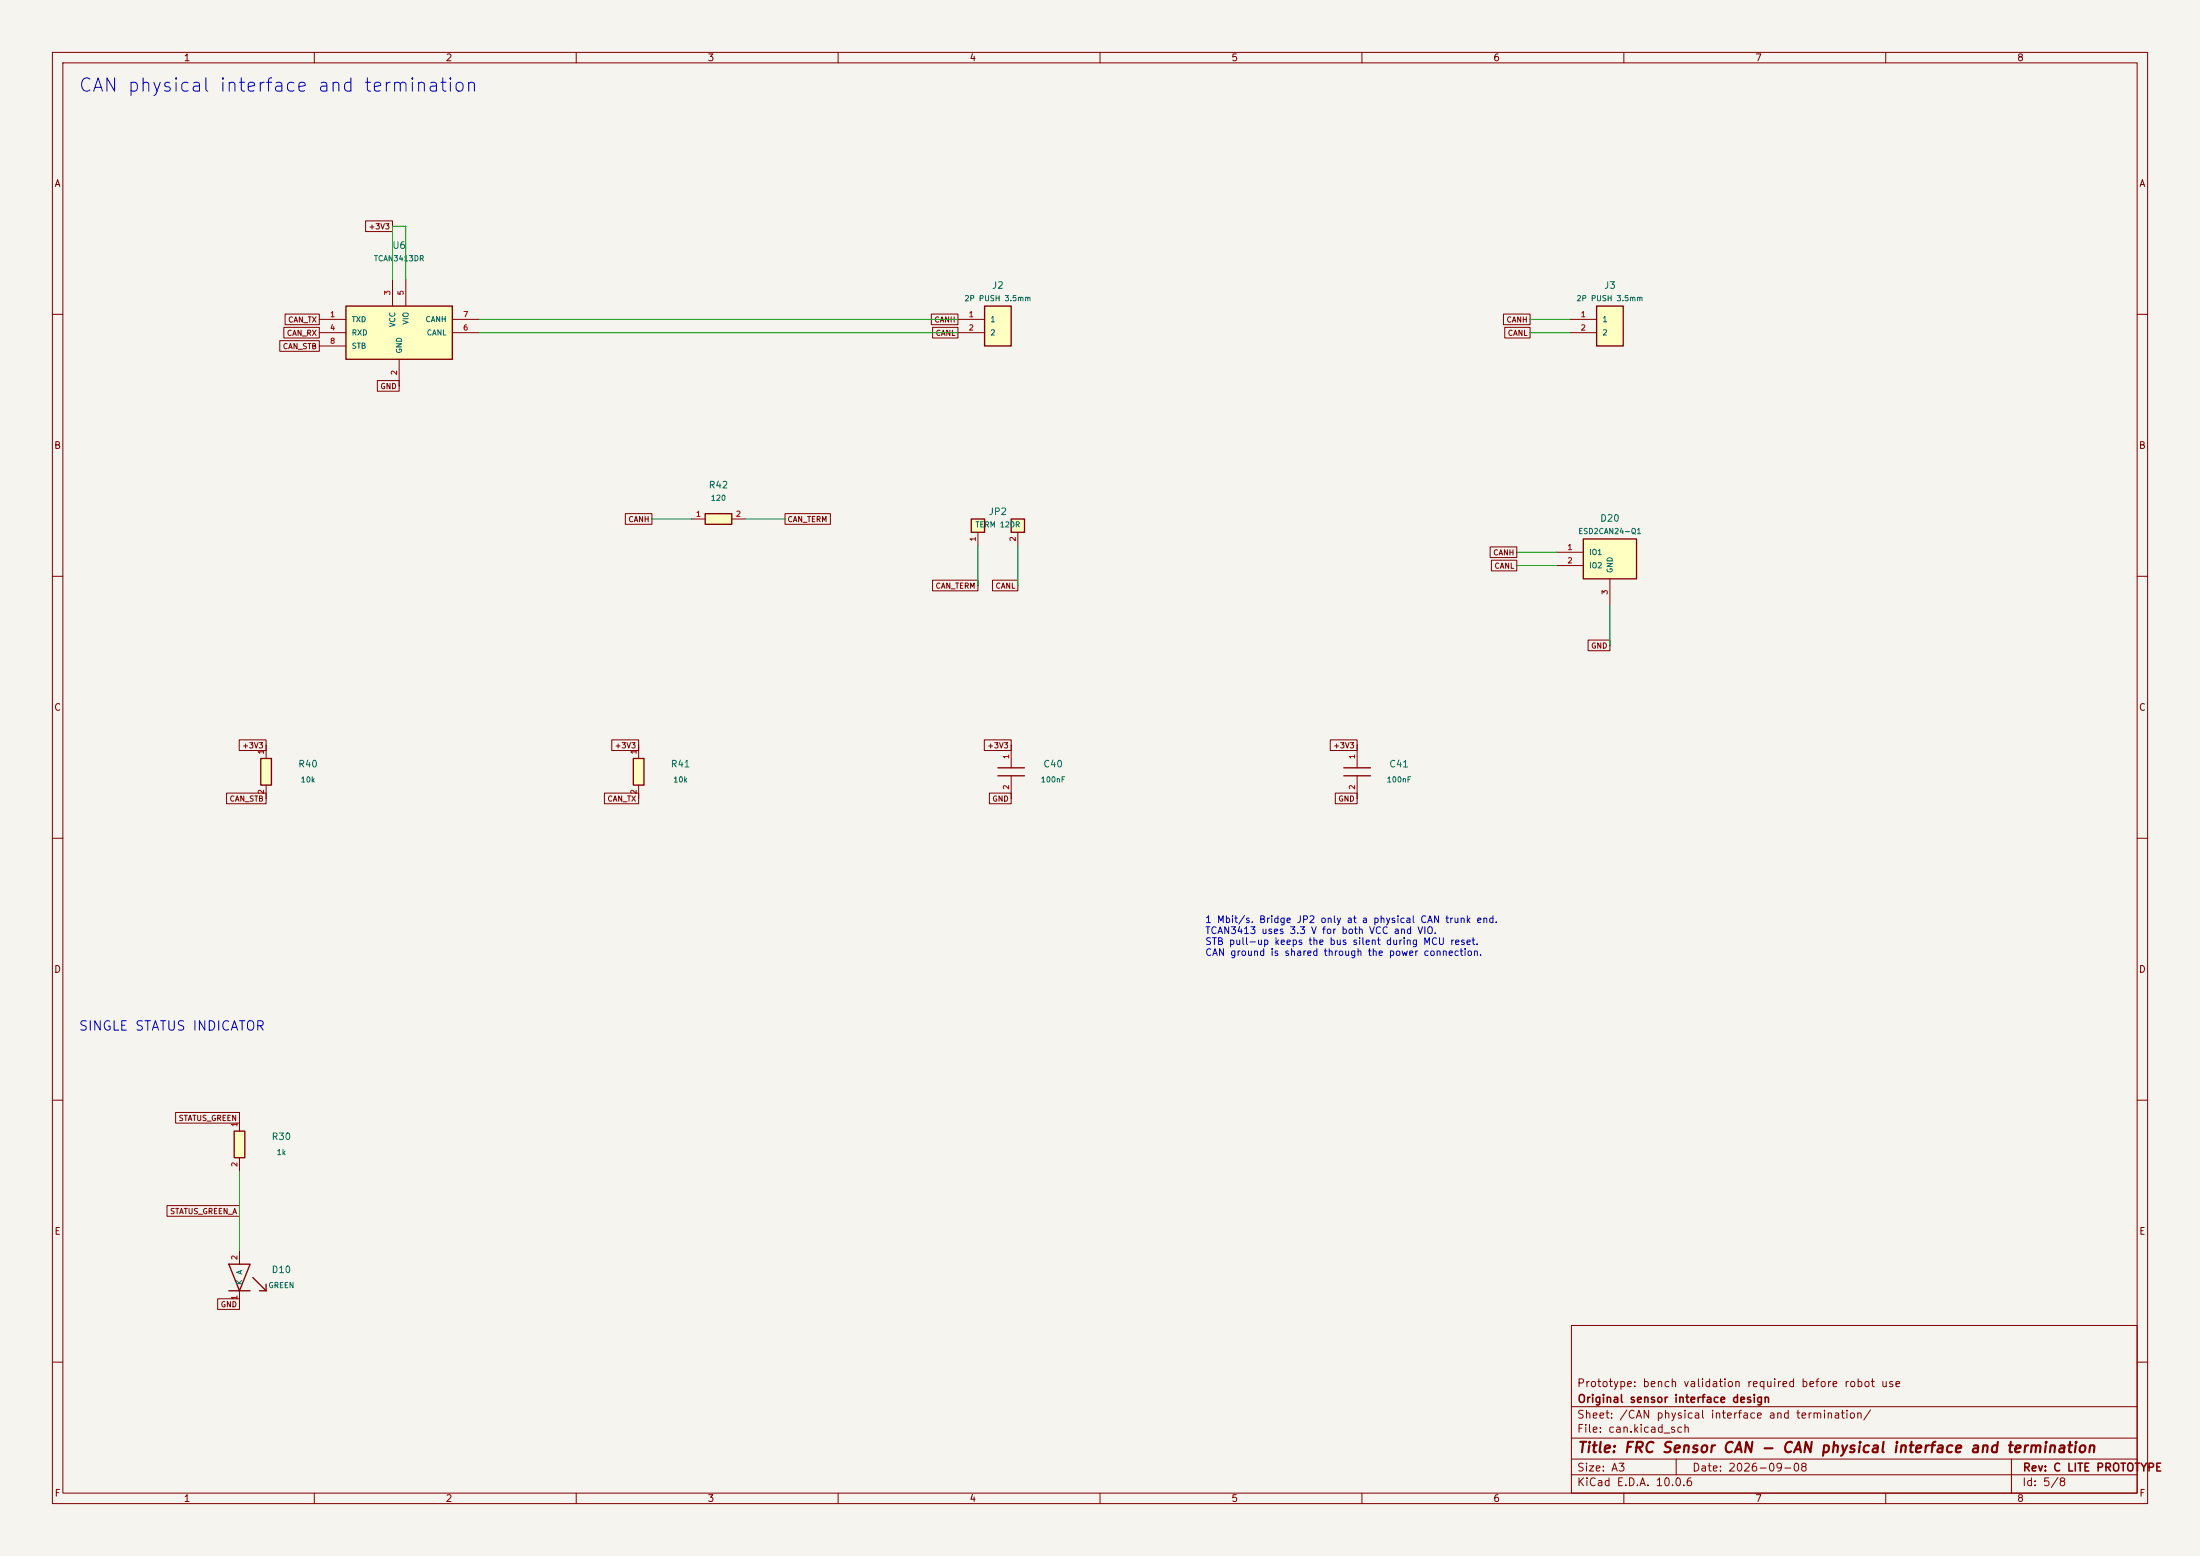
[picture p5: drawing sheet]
(kicad_sch (version 20250114) (generator "eeschema") (paper "A3")
(title_block (title "FRC Sensor CAN - CAN physical interface and termination") (date "2026-09-08") (rev "C LITE PROTOTYPE") (company "Original sensor interface design") (comment 1 "Prototype: bench validation required before robot use"))
(lib_symbols
(symbol "FRC_Sensor_CAN:C" (pin_names (offset 1.016)) (in_bom yes) (on_board yes)
(property "Reference" "C" (at 0 10 0) (effects (font (size 1.27 1.27))))
(property "Value" "C" (at 0 7 0) (effects (font (size 1.27 1.27))))
(property "Footprint" "" (at 0 0 0) (effects (font (size 1.27 1.27)) (hide yes)))
(property "Datasheet" "" (at 0 0 0) (effects (font (size 1.27 1.27)) (hide yes)))
(symbol "C_1_1" (polyline (pts (xy -0.762 -2.54) (xy -0.762 2.54)) (stroke (width 0.254) (type default)) (fill (type none)))(polyline (pts (xy 0.762 -2.54) (xy 0.762 2.54)) (stroke (width 0.254) (type default)) (fill (type none)))
(pin passive line (at -5.08 0 0) (length 4.318) (name "" (effects (font (size 1.016 1.016)))) (number "1" (effects (font (size 1.016 1.016)))))
(pin passive line (at 5.08 0 180) (length 4.318) (name "" (effects (font (size 1.016 1.016)))) (number "2" (effects (font (size 1.016 1.016)))))))
(symbol "FRC_Sensor_CAN:CAN" (pin_names (offset 1.016)) (in_bom yes) (on_board yes)
(property "Reference" "U" (at 0 10 0) (effects (font (size 1.27 1.27))))
(property "Value" "CAN" (at 0 7 0) (effects (font (size 1.27 1.27))))
(property "Footprint" "" (at 0 0 0) (effects (font (size 1.27 1.27)) (hide yes)))
(property "Datasheet" "" (at 0 0 0) (effects (font (size 1.27 1.27)) (hide yes)))
(symbol "CAN_1_1" (rectangle (start -10.16 5.08) (end 10.16 -5.08) (stroke (width .254) (type default)) (fill (type background)))
(pin input line (at -15.24 2.54 0) (length 5.08) (name "TXD" (effects (font (size 1.016 1.016)))) (number "1" (effects (font (size 1.016 1.016)))))
(pin output line (at -15.24 0 0) (length 5.08) (name "RXD" (effects (font (size 1.016 1.016)))) (number "4" (effects (font (size 1.016 1.016)))))
(pin input line (at -15.24 -2.54 0) (length 5.08) (name "STB" (effects (font (size 1.016 1.016)))) (number "8" (effects (font (size 1.016 1.016)))))
(pin bidirectional line (at 15.24 2.54 180) (length 5.08) (name "CANH" (effects (font (size 1.016 1.016)))) (number "7" (effects (font (size 1.016 1.016)))))
(pin bidirectional line (at 15.24 0 180) (length 5.08) (name "CANL" (effects (font (size 1.016 1.016)))) (number "6" (effects (font (size 1.016 1.016)))))
(pin power_in line (at -1.27 10.16 270) (length 5.08) (name "VCC" (effects (font (size 1.016 1.016)))) (number "3" (effects (font (size 1.016 1.016)))))
(pin power_in line (at 1.27 10.16 270) (length 5.08) (name "VIO" (effects (font (size 1.016 1.016)))) (number "5" (effects (font (size 1.016 1.016)))))
(pin power_in line (at 0 -10.16 90) (length 5.08) (name "GND" (effects (font (size 1.016 1.016)))) (number "2" (effects (font (size 1.016 1.016)))))))
(symbol "FRC_Sensor_CAN:CAN_TVS" (pin_names (offset 1.016)) (in_bom yes) (on_board yes)
(property "Reference" "U" (at 0 10 0) (effects (font (size 1.27 1.27))))
(property "Value" "CAN_TVS" (at 0 7 0) (effects (font (size 1.27 1.27))))
(property "Footprint" "" (at 0 0 0) (effects (font (size 1.27 1.27)) (hide yes)))
(property "Datasheet" "" (at 0 0 0) (effects (font (size 1.27 1.27)) (hide yes)))
(symbol "CAN_TVS_1_1" (rectangle (start -5.08 3.81) (end 5.08 -3.81) (stroke (width .254) (type default)) (fill (type background)))
(pin passive line (at -10.16 1.27 0) (length 5.08) (name "IO1" (effects (font (size 1.016 1.016)))) (number "1" (effects (font (size 1.016 1.016)))))
(pin passive line (at -10.16 -1.27 0) (length 5.08) (name "IO2" (effects (font (size 1.016 1.016)))) (number "2" (effects (font (size 1.016 1.016)))))
(pin passive line (at 0 -8.89 90) (length 5.08) (name "GND" (effects (font (size 1.016 1.016)))) (number "3" (effects (font (size 1.016 1.016)))))))
(symbol "FRC_Sensor_CAN:CONN2" (pin_names (offset 1.016)) (in_bom yes) (on_board yes)
(property "Reference" "J" (at 0 10 0) (effects (font (size 1.27 1.27))))
(property "Value" "CONN2" (at 0 7 0) (effects (font (size 1.27 1.27))))
(property "Footprint" "" (at 0 0 0) (effects (font (size 1.27 1.27)) (hide yes)))
(property "Datasheet" "" (at 0 0 0) (effects (font (size 1.27 1.27)) (hide yes)))
(symbol "CONN2_1_1" (rectangle (start -2.54 3.81) (end 2.54 -3.81) (stroke (width .254) (type default)) (fill (type background)))
(pin passive line (at -7.62 1.27 0) (length 5.08) (name "1" (effects (font (size 1.016 1.016)))) (number "1" (effects (font (size 1.016 1.016)))))
(pin passive line (at -7.62 -1.27 0) (length 5.08) (name "2" (effects (font (size 1.016 1.016)))) (number "2" (effects (font (size 1.016 1.016)))))))
(symbol "FRC_Sensor_CAN:LED" (pin_names (offset 1.016)) (in_bom yes) (on_board yes)
(property "Reference" "L" (at 0 10 0) (effects (font (size 1.27 1.27))))
(property "Value" "LED" (at 0 7 0) (effects (font (size 1.27 1.27))))
(property "Footprint" "" (at 0 0 0) (effects (font (size 1.27 1.27)) (hide yes)))
(property "Datasheet" "" (at 0 0 0) (effects (font (size 1.27 1.27)) (hide yes)))
(symbol "LED_1_1" (polyline (pts (xy -2.54 -2.032) (xy -2.54 2.032) (xy 2.54 0) (xy -2.54 -2.032)) (stroke (width 0.254) (type default)) (fill (type none)))(polyline (pts (xy 2.54 -2.032) (xy 2.54 2.032)) (stroke (width 0.254) (type default)) (fill (type none)))(polyline (pts (xy 0 2.54) (xy 2.54 5.08)) (stroke (width 0.254) (type default)) (fill (type none)))(polyline (pts (xy 2.54 5.08) (xy 1.27 5.08)) (stroke (width 0.254) (type default)) (fill (type none)))(polyline (pts (xy 2.54 5.08) (xy 2.54 3.81)) (stroke (width 0.254) (type default)) (fill (type none)))
(pin passive line (at -5.08 0 0) (length 2.54) (name "A" (effects (font (size 1.016 1.016)))) (number "2" (effects (font (size 1.016 1.016)))))
(pin passive line (at 5.08 0 180) (length 2.54) (name "K" (effects (font (size 1.016 1.016)))) (number "1" (effects (font (size 1.016 1.016)))))))
(symbol "FRC_Sensor_CAN:R" (pin_names (offset 1.016)) (in_bom yes) (on_board yes)
(property "Reference" "R" (at 0 10 0) (effects (font (size 1.27 1.27))))
(property "Value" "R" (at 0 7 0) (effects (font (size 1.27 1.27))))
(property "Footprint" "" (at 0 0 0) (effects (font (size 1.27 1.27)) (hide yes)))
(property "Datasheet" "" (at 0 0 0) (effects (font (size 1.27 1.27)) (hide yes)))
(symbol "R_1_1" (rectangle (start -2.54 1.016) (end 2.54 -1.016) (stroke (width .254) (type default)) (fill (type background)))
(pin passive line (at -5.08 0 0) (length 2.54) (name "" (effects (font (size 1.016 1.016)))) (number "1" (effects (font (size 1.016 1.016)))))
(pin passive line (at 5.08 0 180) (length 2.54) (name "" (effects (font (size 1.016 1.016)))) (number "2" (effects (font (size 1.016 1.016)))))))
(symbol "FRC_Sensor_CAN:SEL2" (pin_names (offset 1.016)) (in_bom yes) (on_board yes)
(property "Reference" "JP" (at 0 10 0) (effects (font (size 1.27 1.27))))
(property "Value" "SEL2" (at 0 7 0) (effects (font (size 1.27 1.27))))
(property "Footprint" "" (at 0 0 0) (effects (font (size 1.27 1.27)) (hide yes)))
(property "Datasheet" "" (at 0 0 0) (effects (font (size 1.27 1.27)) (hide yes)))
(symbol "SEL2_1_1" (rectangle (start -5.08 -2.54) (end -2.54 0) (stroke (width .254) (type default)) (fill (type background)))(rectangle (start 2.54 -2.54) (end 5.08 0) (stroke (width .254) (type default)) (fill (type background)))
(pin passive line (at -3.81 -5.08 90) (length 2.54) (name "" (effects (font (size 1.016 1.016)))) (number "1" (effects (font (size 1.016 1.016)))))
(pin passive line (at 3.81 -5.08 90) (length 2.54) (name "" (effects (font (size 1.016 1.016)))) (number "2" (effects (font (size 1.016 1.016))))))))
(text "CAN physical interface and termination" (at 15 15 0) (effects (font (size 2.54 2.54)) (justify left top)))
(symbol (lib_id "FRC_Sensor_CAN:CAN") (at 76.2 63.5 0) (unit 1) (in_bom yes) (on_board yes) (dnp no) (property "Reference" "U6" (at 76.2 46.84 0) (effects (font (size 1.27 1.27))))(property "Value" "TCAN3413DR" (at 76.2 49.34 0) (effects (font (size 1.016 1.016))))(property "Footprint" "FRC_Sensor_CAN:SOIC-8_3.9x4.9mm_P1.27mm" (at 76.2 63.5 0) (effects (font (size 1.27 1.27)) (hide yes)))(property "Datasheet" "" (at 76.2 63.5 0) (effects (font (size 1.27 1.27)) (hide yes)))(property "MPN" "TCAN3413DR" (at 76.2 63.5 0) (effects (font (size 1.27 1.27)) (hide yes)))(property "Notes" "" (at 76.2 63.5 0) (effects (font (size 1.27 1.27)) (hide yes)))(pin "1")(pin "4")(pin "8")(pin "7")(pin "6")(pin "3")(pin "5")(pin "2") )
(global_label "CAN_TX" (shape passive) (at 60.96 60.96 0) (effects (font (size 1.016 1.016)) (justify right)) (property "Intersheetrefs" "${INTERSHEET_REFS}" (at 60.96 60.96 0) (effects (font (size 1.27 1.27)) (hide yes))))
(global_label "CAN_RX" (shape passive) (at 60.96 63.5 0) (effects (font (size 1.016 1.016)) (justify right)) (property "Intersheetrefs" "${INTERSHEET_REFS}" (at 60.96 63.5 0) (effects (font (size 1.27 1.27)) (hide yes))))
(global_label "CAN_STB" (shape passive) (at 60.96 66.04 0) (effects (font (size 1.016 1.016)) (justify right)) (property "Intersheetrefs" "${INTERSHEET_REFS}" (at 60.96 66.04 0) (effects (font (size 1.27 1.27)) (hide yes))))
(global_label "GND" (shape passive) (at 76.2 73.66 0) (effects (font (size 1.016 1.016)) (justify right)) (property "Intersheetrefs" "${INTERSHEET_REFS}" (at 76.2 73.66 0) (effects (font (size 1.27 1.27)) (hide yes))))
(wire (pts (xy 74.93 53.34) (xy 74.93 43.18)) (stroke (width 0) (type default)))
(wire (pts (xy 74.93 43.18) (xy 77.47 43.18)) (stroke (width 0) (type default)))
(wire (pts (xy 77.47 43.18) (xy 77.47 53.34)) (stroke (width 0) (type default)))
(global_label "+3V3" (shape passive) (at 74.93 43.18 0) (effects (font (size 1.016 1.016)) (justify right)) (property "Intersheetrefs" "${INTERSHEET_REFS}" (at 74.93 43.18 0) (effects (font (size 1.27 1.27)) (hide yes))))
(symbol (lib_id "FRC_Sensor_CAN:CONN2") (at 190.5 62.230000000000004 0) (unit 1) (in_bom yes) (on_board yes) (dnp no) (property "Reference" "J2" (at 190.5 54.46 0) (effects (font (size 1.27 1.27))))(property "Value" "2P PUSH 3.5mm" (at 190.5 56.96 0) (effects (font (size 1.016 1.016))))(property "Footprint" "FRC_Sensor_CAN:Weidmuller_LSF_90_2P" (at 190.5 62.23 0) (effects (font (size 1.27 1.27)) (hide yes)))(property "Datasheet" "" (at 190.5 62.23 0) (effects (font (size 1.27 1.27)) (hide yes)))(property "MPN" "1824420000" (at 190.5 62.23 0) (effects (font (size 1.27 1.27)) (hide yes)))(property "Notes" "Horizontal /90 push-in; 8 mm strip, 7 mm pin-row spacing, two solder pins per pole." (at 190.5 62.23 0) (effects (font (size 1.27 1.27)) (hide yes)))(pin "1")(pin "2") )
(wire (pts (xy 299.72 60.96) (xy 292.1 60.96)) (stroke (width 0) (type default)))
(global_label "CANH" (shape passive) (at 292.1 60.96 0) (effects (font (size 1.016 1.016)) (justify right)) (property "Intersheetrefs" "${INTERSHEET_REFS}" (at 292.1 60.96 0) (effects (font (size 1.27 1.27)) (hide yes))))
(wire (pts (xy 299.72 63.5) (xy 292.1 63.5)) (stroke (width 0) (type default)))
(global_label "CANL" (shape passive) (at 292.1 63.5 0) (effects (font (size 1.016 1.016)) (justify right)) (property "Intersheetrefs" "${INTERSHEET_REFS}" (at 292.1 63.5 0) (effects (font (size 1.27 1.27)) (hide yes))))
(symbol (lib_id "FRC_Sensor_CAN:CONN2") (at 307.34000000000003 62.230000000000004 0) (unit 1) (in_bom yes) (on_board yes) (dnp no) (property "Reference" "J3" (at 307.34 54.46 0) (effects (font (size 1.27 1.27))))(property "Value" "2P PUSH 3.5mm" (at 307.34 56.96 0) (effects (font (size 1.016 1.016))))(property "Footprint" "FRC_Sensor_CAN:Weidmuller_LSF_90_2P" (at 307.34 62.23 0) (effects (font (size 1.27 1.27)) (hide yes)))(property "Datasheet" "" (at 307.34 62.23 0) (effects (font (size 1.27 1.27)) (hide yes)))(property "MPN" "1824420000" (at 307.34 62.23 0) (effects (font (size 1.27 1.27)) (hide yes)))(property "Notes" "Horizontal /90 push-in; 8 mm strip, 7 mm pin-row spacing, two solder pins per pole." (at 307.34 62.23 0) (effects (font (size 1.27 1.27)) (hide yes)))(pin "1")(pin "2") )
(wire (pts (xy 91.44 60.96) (xy 182.88 60.96)) (stroke (width 0) (type default)))
(wire (pts (xy 91.44 63.5) (xy 182.88 63.5)) (stroke (width 0) (type default)))
(global_label "CANH" (shape passive) (at 182.88 60.96 0) (effects (font (size 1.016 1.016)) (justify right)) (property "Intersheetrefs" "${INTERSHEET_REFS}" (at 182.88 60.96 0) (effects (font (size 1.27 1.27)) (hide yes))))
(global_label "CANL" (shape passive) (at 182.88 63.5 0) (effects (font (size 1.016 1.016)) (justify right)) (property "Intersheetrefs" "${INTERSHEET_REFS}" (at 182.88 63.5 0) (effects (font (size 1.27 1.27)) (hide yes))))
(wire (pts (xy 132.08 99.06) (xy 124.46 99.06)) (stroke (width 0) (type default)))
(global_label "CANH" (shape passive) (at 124.46 99.06 0) (effects (font (size 1.016 1.016)) (justify right)) (property "Intersheetrefs" "${INTERSHEET_REFS}" (at 124.46 99.06 0) (effects (font (size 1.27 1.27)) (hide yes))))
(wire (pts (xy 142.24 99.06) (xy 149.86 99.06)) (stroke (width 0) (type default)))
(global_label "CAN_TERM" (shape passive) (at 149.86 99.06 180) (effects (font (size 1.016 1.016)) (justify left)) (property "Intersheetrefs" "${INTERSHEET_REFS}" (at 149.86 99.06 0) (effects (font (size 1.27 1.27)) (hide yes))))
(symbol (lib_id "FRC_Sensor_CAN:R") (at 137.16 99.06 0) (unit 1) (in_bom yes) (on_board yes) (dnp no) (property "Reference" "R42" (at 137.16 92.56 0) (effects (font (size 1.27 1.27))))(property "Value" "120" (at 137.16 95.06 0) (effects (font (size 1.016 1.016))))(property "Footprint" "FRC_Sensor_CAN:R_1206_3216Metric" (at 137.16 99.06 0) (effects (font (size 1.27 1.27)) (hide yes)))(property "Datasheet" "" (at 137.16 99.06 0) (effects (font (size 1.27 1.27)) (hide yes)))(property "MPN" "RC1206FR-07120RL" (at 137.16 99.06 0) (effects (font (size 1.27 1.27)) (hide yes)))(property "Notes" "Use termination only if board is the physical end of the CAN trunk." (at 137.16 99.06 0) (effects (font (size 1.27 1.27)) (hide yes)))(pin "1")(pin "2") )
(wire (pts (xy 186.69 104.14) (xy 186.69 111.76)) (stroke (width 0) (type default)))
(global_label "CAN_TERM" (shape passive) (at 186.69 111.76 0) (effects (font (size 1.016 1.016)) (justify right)) (property "Intersheetrefs" "${INTERSHEET_REFS}" (at 186.69 111.76 0) (effects (font (size 1.27 1.27)) (hide yes))))
(wire (pts (xy 194.31 104.14) (xy 194.31 111.76)) (stroke (width 0) (type default)))
(global_label "CANL" (shape passive) (at 194.31 111.76 0) (effects (font (size 1.016 1.016)) (justify right)) (property "Intersheetrefs" "${INTERSHEET_REFS}" (at 194.31 111.76 0) (effects (font (size 1.27 1.27)) (hide yes))))
(symbol (lib_id "FRC_Sensor_CAN:SEL2") (at 190.5 99.06 0) (unit 1) (in_bom no) (on_board yes) (dnp no) (property "Reference" "JP2" (at 190.5 97.64 0) (effects (font (size 1.27 1.27))))(property "Value" "TERM 120R" (at 190.5 100.14 0) (effects (font (size 1.016 1.016))))(property "Footprint" "FRC_Sensor_CAN:SolderSelector_2" (at 190.5 99.06 0) (effects (font (size 1.27 1.27)) (hide yes)))(property "Datasheet" "" (at 190.5 99.06 0) (effects (font (size 1.27 1.27)) (hide yes)))(property "MPN" "" (at 190.5 99.06 0) (effects (font (size 1.27 1.27)) (hide yes)))(property "Notes" "Default open. Bridge only at a physical CAN bus end; total bus must have exactly two terminators." (at 190.5 99.06 0) (effects (font (size 1.27 1.27)) (hide yes)))(pin "1")(pin "2") )
(wire (pts (xy 297.18 105.41) (xy 289.56 105.41)) (stroke (width 0) (type default)))
(global_label "CANH" (shape passive) (at 289.56 105.41 0) (effects (font (size 1.016 1.016)) (justify right)) (property "Intersheetrefs" "${INTERSHEET_REFS}" (at 289.56 105.41 0) (effects (font (size 1.27 1.27)) (hide yes))))
(wire (pts (xy 297.18 107.95) (xy 289.56 107.95)) (stroke (width 0) (type default)))
(global_label "CANL" (shape passive) (at 289.56 107.95 0) (effects (font (size 1.016 1.016)) (justify right)) (property "Intersheetrefs" "${INTERSHEET_REFS}" (at 289.56 107.95 0) (effects (font (size 1.27 1.27)) (hide yes))))
(wire (pts (xy 307.34 115.57) (xy 307.34 123.19)) (stroke (width 0) (type default)))
(global_label "GND" (shape passive) (at 307.34 123.19 0) (effects (font (size 1.016 1.016)) (justify right)) (property "Intersheetrefs" "${INTERSHEET_REFS}" (at 307.34 123.19 0) (effects (font (size 1.27 1.27)) (hide yes))))
(symbol (lib_id "FRC_Sensor_CAN:CAN_TVS") (at 307.34000000000003 106.68 0) (unit 1) (in_bom yes) (on_board yes) (dnp no) (property "Reference" "D20" (at 307.34 98.91 0) (effects (font (size 1.27 1.27))))(property "Value" "ESD2CAN24-Q1" (at 307.34 101.41 0) (effects (font (size 1.016 1.016))))(property "Footprint" "FRC_Sensor_CAN:SOT-23" (at 307.34 106.68 0) (effects (font (size 1.27 1.27)) (hide yes)))(property "Datasheet" "" (at 307.34 106.68 0) (effects (font (size 1.27 1.27)) (hide yes)))(property "MPN" "ESD2CAN24DBZRQ1" (at 307.34 106.68 0) (effects (font (size 1.27 1.27)) (hide yes)))(property "Notes" "" (at 307.34 106.68 0) (effects (font (size 1.27 1.27)) (hide yes)))(pin "1")(pin "2")(pin "3") )
(symbol (lib_id "FRC_Sensor_CAN:R") (at 50.8 147.32 270) (unit 1) (in_bom yes) (on_board yes) (dnp no) (property "Reference" "R40" (at 58.8 145.82 90) (effects (font (size 1.27 1.27))))(property "Value" "10k" (at 58.8 148.82 90) (effects (font (size 1.016 1.016))))(property "Footprint" "FRC_Sensor_CAN:R_0805_2012Metric" (at 50.8 147.32 0) (effects (font (size 1.27 1.27)) (hide yes)))(property "Datasheet" "" (at 50.8 147.32 0) (effects (font (size 1.27 1.27)) (hide yes)))(property "MPN" "RC0805FR-0710KL" (at 50.8 147.32 0) (effects (font (size 1.27 1.27)) (hide yes)))(property "Notes" "" (at 50.8 147.32 0) (effects (font (size 1.27 1.27)) (hide yes)))(pin "1")(pin "2") )
(global_label "+3V3" (shape passive) (at 50.8 142.24 0) (effects (font (size 1.016 1.016)) (justify right)) (property "Intersheetrefs" "${INTERSHEET_REFS}" (at 50.8 142.24 0) (effects (font (size 1.27 1.27)) (hide yes))))
(global_label "CAN_STB" (shape passive) (at 50.8 152.4 0) (effects (font (size 1.016 1.016)) (justify right)) (property "Intersheetrefs" "${INTERSHEET_REFS}" (at 50.8 152.4 0) (effects (font (size 1.27 1.27)) (hide yes))))
(symbol (lib_id "FRC_Sensor_CAN:R") (at 121.92 147.32 270) (unit 1) (in_bom yes) (on_board yes) (dnp no) (property "Reference" "R41" (at 129.92 145.82 90) (effects (font (size 1.27 1.27))))(property "Value" "10k" (at 129.92 148.82 90) (effects (font (size 1.016 1.016))))(property "Footprint" "FRC_Sensor_CAN:R_0805_2012Metric" (at 121.92 147.32 0) (effects (font (size 1.27 1.27)) (hide yes)))(property "Datasheet" "" (at 121.92 147.32 0) (effects (font (size 1.27 1.27)) (hide yes)))(property "MPN" "RC0805FR-0710KL" (at 121.92 147.32 0) (effects (font (size 1.27 1.27)) (hide yes)))(property "Notes" "" (at 121.92 147.32 0) (effects (font (size 1.27 1.27)) (hide yes)))(pin "1")(pin "2") )
(global_label "+3V3" (shape passive) (at 121.92 142.24 0) (effects (font (size 1.016 1.016)) (justify right)) (property "Intersheetrefs" "${INTERSHEET_REFS}" (at 121.92 142.24 0) (effects (font (size 1.27 1.27)) (hide yes))))
(global_label "CAN_TX" (shape passive) (at 121.92 152.4 0) (effects (font (size 1.016 1.016)) (justify right)) (property "Intersheetrefs" "${INTERSHEET_REFS}" (at 121.92 152.4 0) (effects (font (size 1.27 1.27)) (hide yes))))
(symbol (lib_id "FRC_Sensor_CAN:C") (at 193.04 147.32 270) (unit 1) (in_bom yes) (on_board yes) (dnp no) (property "Reference" "C40" (at 201.04 145.82 90) (effects (font (size 1.27 1.27))))(property "Value" "100nF" (at 201.04 148.82 90) (effects (font (size 1.016 1.016))))(property "Footprint" "FRC_Sensor_CAN:C_0805_2012Metric" (at 193.04 147.32 0) (effects (font (size 1.27 1.27)) (hide yes)))(property "Datasheet" "" (at 193.04 147.32 0) (effects (font (size 1.27 1.27)) (hide yes)))(property "MPN" "CC0805KRX7R9BB104" (at 193.04 147.32 0) (effects (font (size 1.27 1.27)) (hide yes)))(property "Notes" "" (at 193.04 147.32 0) (effects (font (size 1.27 1.27)) (hide yes)))(pin "1")(pin "2") )
(global_label "+3V3" (shape passive) (at 193.04 142.24 0) (effects (font (size 1.016 1.016)) (justify right)) (property "Intersheetrefs" "${INTERSHEET_REFS}" (at 193.04 142.24 0) (effects (font (size 1.27 1.27)) (hide yes))))
(global_label "GND" (shape passive) (at 193.04 152.4 0) (effects (font (size 1.016 1.016)) (justify right)) (property "Intersheetrefs" "${INTERSHEET_REFS}" (at 193.04 152.4 0) (effects (font (size 1.27 1.27)) (hide yes))))
(symbol (lib_id "FRC_Sensor_CAN:C") (at 259.08 147.32 270) (unit 1) (in_bom yes) (on_board yes) (dnp no) (property "Reference" "C41" (at 267.08 145.82 90) (effects (font (size 1.27 1.27))))(property "Value" "100nF" (at 267.08 148.82 90) (effects (font (size 1.016 1.016))))(property "Footprint" "FRC_Sensor_CAN:C_0805_2012Metric" (at 259.08 147.32 0) (effects (font (size 1.27 1.27)) (hide yes)))(property "Datasheet" "" (at 259.08 147.32 0) (effects (font (size 1.27 1.27)) (hide yes)))(property "MPN" "CC0805KRX7R9BB104" (at 259.08 147.32 0) (effects (font (size 1.27 1.27)) (hide yes)))(property "Notes" "" (at 259.08 147.32 0) (effects (font (size 1.27 1.27)) (hide yes)))(pin "1")(pin "2") )
(global_label "+3V3" (shape passive) (at 259.08 142.24 0) (effects (font (size 1.016 1.016)) (justify right)) (property "Intersheetrefs" "${INTERSHEET_REFS}" (at 259.08 142.24 0) (effects (font (size 1.27 1.27)) (hide yes))))
(global_label "GND" (shape passive) (at 259.08 152.4 0) (effects (font (size 1.016 1.016)) (justify right)) (property "Intersheetrefs" "${INTERSHEET_REFS}" (at 259.08 152.4 0) (effects (font (size 1.27 1.27)) (hide yes))))
(text "1 Mbit/s. Bridge JP2 only at a physical CAN trunk end.\nTCAN3413 uses 3.3 V for both VCC and VIO.\nSTB pull-up keeps the bus silent during MCU reset.\nCAN ground is shared through the power connection." (at 230 175 0) (effects (font (size 1.3 1.3)) (justify left top)))
(text "SINGLE STATUS INDICATOR" (at 15 195 0) (effects (font (size 1.8 1.8)) (justify left top)))
(symbol (lib_id "FRC_Sensor_CAN:R") (at 45.72 218.44 270) (unit 1) (in_bom yes) (on_board yes) (dnp no) (property "Reference" "R30" (at 53.72 216.94 90) (effects (font (size 1.27 1.27))))(property "Value" "1k" (at 53.72 219.94 90) (effects (font (size 1.016 1.016))))(property "Footprint" "FRC_Sensor_CAN:R_0805_2012Metric" (at 45.72 218.44 0) (effects (font (size 1.27 1.27)) (hide yes)))(property "Datasheet" "" (at 45.72 218.44 0) (effects (font (size 1.27 1.27)) (hide yes)))(property "MPN" "RC0805FR-071KL" (at 45.72 218.44 0) (effects (font (size 1.27 1.27)) (hide yes)))(property "Notes" "" (at 45.72 218.44 0) (effects (font (size 1.27 1.27)) (hide yes)))(pin "1")(pin "2") )
(symbol (lib_id "FRC_Sensor_CAN:LED") (at 45.72 243.84 270) (unit 1) (in_bom yes) (on_board yes) (dnp no) (property "Reference" "D10" (at 53.72 242.34 90) (effects (font (size 1.27 1.27))))(property "Value" "GREEN" (at 53.72 245.34 90) (effects (font (size 1.016 1.016))))(property "Footprint" "FRC_Sensor_CAN:LED_0805_2012Metric" (at 45.72 243.84 0) (effects (font (size 1.27 1.27)) (hide yes)))(property "Datasheet" "" (at 45.72 243.84 0) (effects (font (size 1.27 1.27)) (hide yes)))(property "MPN" "LTST-C170KGKT" (at 45.72 243.84 0) (effects (font (size 1.27 1.27)) (hide yes)))(property "Notes" "" (at 45.72 243.84 0) (effects (font (size 1.27 1.27)) (hide yes)))(pin "2")(pin "1") )
(global_label "STATUS_GREEN" (shape passive) (at 45.72 213.36 0) (effects (font (size 1.016 1.016)) (justify right)) (property "Intersheetrefs" "${INTERSHEET_REFS}" (at 45.72 213.36 0) (effects (font (size 1.27 1.27)) (hide yes))))
(wire (pts (xy 45.72 223.52) (xy 45.72 238.76)) (stroke (width 0) (type default)))
(global_label "GND" (shape passive) (at 45.72 248.92 0) (effects (font (size 1.016 1.016)) (justify right)) (property "Intersheetrefs" "${INTERSHEET_REFS}" (at 45.72 248.92 0) (effects (font (size 1.27 1.27)) (hide yes))))
(global_label "STATUS_GREEN_A" (shape passive) (at 45.72 231.14 0) (effects (font (size 1.016 1.016)) (justify right)) (property "Intersheetrefs" "${INTERSHEET_REFS}" (at 45.72 231.14 0) (effects (font (size 1.27 1.27)) (hide yes))))
(embedded_fonts no))
